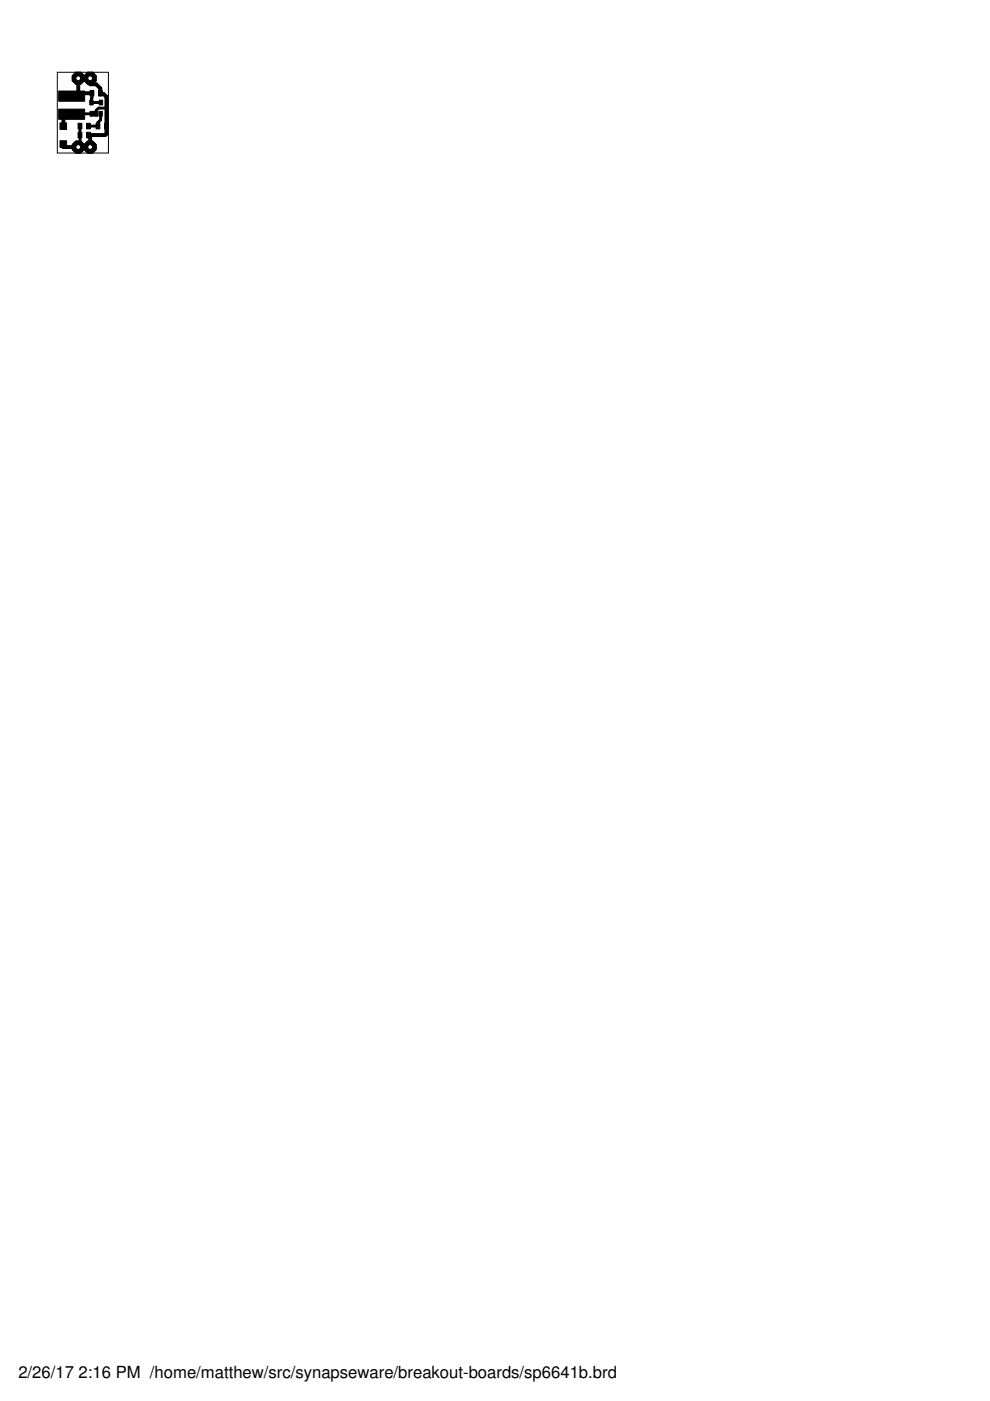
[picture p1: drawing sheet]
<svg xmlns="http://www.w3.org/2000/svg" width="210mm" height="297mm" viewBox="0 0 210 297" stroke-linecap="round" stroke-linejoin="round" font-family="sans-serif">
<circle cx="16.6" cy="31.2" r="1.38" fill="#000" stroke="#000" stroke-width=".21"/>
<circle cx="16.6" cy="31.2" r=".51" fill="#fff" stroke="#000" stroke-width=".21"/>
<circle cx="19.1" cy="16.6" r="1.38" fill="#000" stroke="#000" stroke-width=".21"/>
<circle cx="19.1" cy="16.6" r=".51" fill="#fff" stroke="#000" stroke-width=".21"/>
<circle cx="16.6" cy="16.6" r="1.38" fill="#000" stroke="#000" stroke-width=".21"/>
<circle cx="16.6" cy="16.6" r=".51" fill="#fff" stroke="#000" stroke-width=".21"/>
<circle cx="19.1" cy="31.2" r="1.38" fill="#000" stroke="#000" stroke-width=".21"/>
<circle cx="19.1" cy="31.2" r=".51" fill="#fff" stroke="#000" stroke-width=".21"/>
<g fill="#000" stroke="#000" stroke-width=".21">
<path d="M12.4 19.3h5.5v2.2h-5.5zM19.1 19.2h.8v1.2h-.8zM20.9 19.2h.8v1.2h-.8zM12.4 23.1h5.5v2.2h-5.5zM12.7 29.8h1.4v1.4h-1.4zM12.7 26.1h1.4v1.4h-1.4zM16.6 28h.8v1.2h-.8zM16.6 26.1h.8v1.2h-.8zM18.4 28h.8v1.2h-.8zM18.4 26.1h.8v1.2h-.8zM19 21.2h.7v1h-.7zM19.1 23.6h.7v1h-.7z"/>
<path d="M20 23.6h.7v1h-.7zM20.4 26.1h.8v1.2h-.8zM21 23.6h.7v1h-.7zM21 21.2h.8v1h-.8zM22.2 26.1h.8v1.2h-.8z"/>
<circle cx="16.6" cy="31.2" r="1.38"/>
</g>
<path d="M19.5 19.8l-.1 1.9h2M17 26.7v3.3l-.4 .4v.8M17 28.6v.1M18.8 28.6l2.5 .1M18.8 26.7h2M19.5 24.1l-4.3 .1M20.8 26.7v.1M21.3 24.1v1.3l-.5 .6v.7M22.6 22.9h-1.7l-.5 .5v.7" fill="none" stroke="#000" stroke-width=".61"/>
<path d="M16.6 16.6v3.8h-1.4M16.6 19.8h2.9M19.1 16.6v1.3h1.3l.9 .9v.9l.1 .2h.5l.7 .6v7.9l-.3 .2h-3.5l.3 .4v2.2M13.4 30.5v.7h3.2M13.4 24v2.7M15.2 20.4h.1" fill="none" stroke="#000" stroke-width=".83"/>
<path d="M13.4 24l1.8 .2-1.2 .7M15.2 20.4h-1" fill="none" stroke="#000" stroke-width=".42"/>
<circle cx="16.6" cy="31.2" r=".51" fill="#fff" stroke="#000" stroke-width=".21"/>
<circle cx="19.1" cy="16.6" r="1.38" fill="#000" stroke="#000" stroke-width=".21"/>
<circle cx="19.1" cy="16.6" r=".51" fill="#fff" stroke="#000" stroke-width=".21"/>
<circle cx="16.6" cy="16.6" r="1.38" fill="#000" stroke="#000" stroke-width=".21"/>
<circle cx="16.6" cy="16.6" r=".51" fill="#fff" stroke="#000" stroke-width=".21"/>
<circle cx="19.1" cy="31.2" r="1.38" fill="#000" stroke="#000" stroke-width=".21"/>
<circle cx="19.1" cy="31.2" r=".51" fill="#fff" stroke="#000" stroke-width=".21"/>
<path d="M12.1 15.3h10.9v17.1h-10.9zM13.4 26.7v.1" fill="none" stroke="#000" stroke-width=".21"/>
<g font-size="3.5">
<text x="3.9" y="292.1">2/26/17</text>
<text x="16.7" y="292.1">2:16 PM /home/matthew/src/synapseware/breakout-boards/sp6641b.brd</text>
</g>
</svg>
